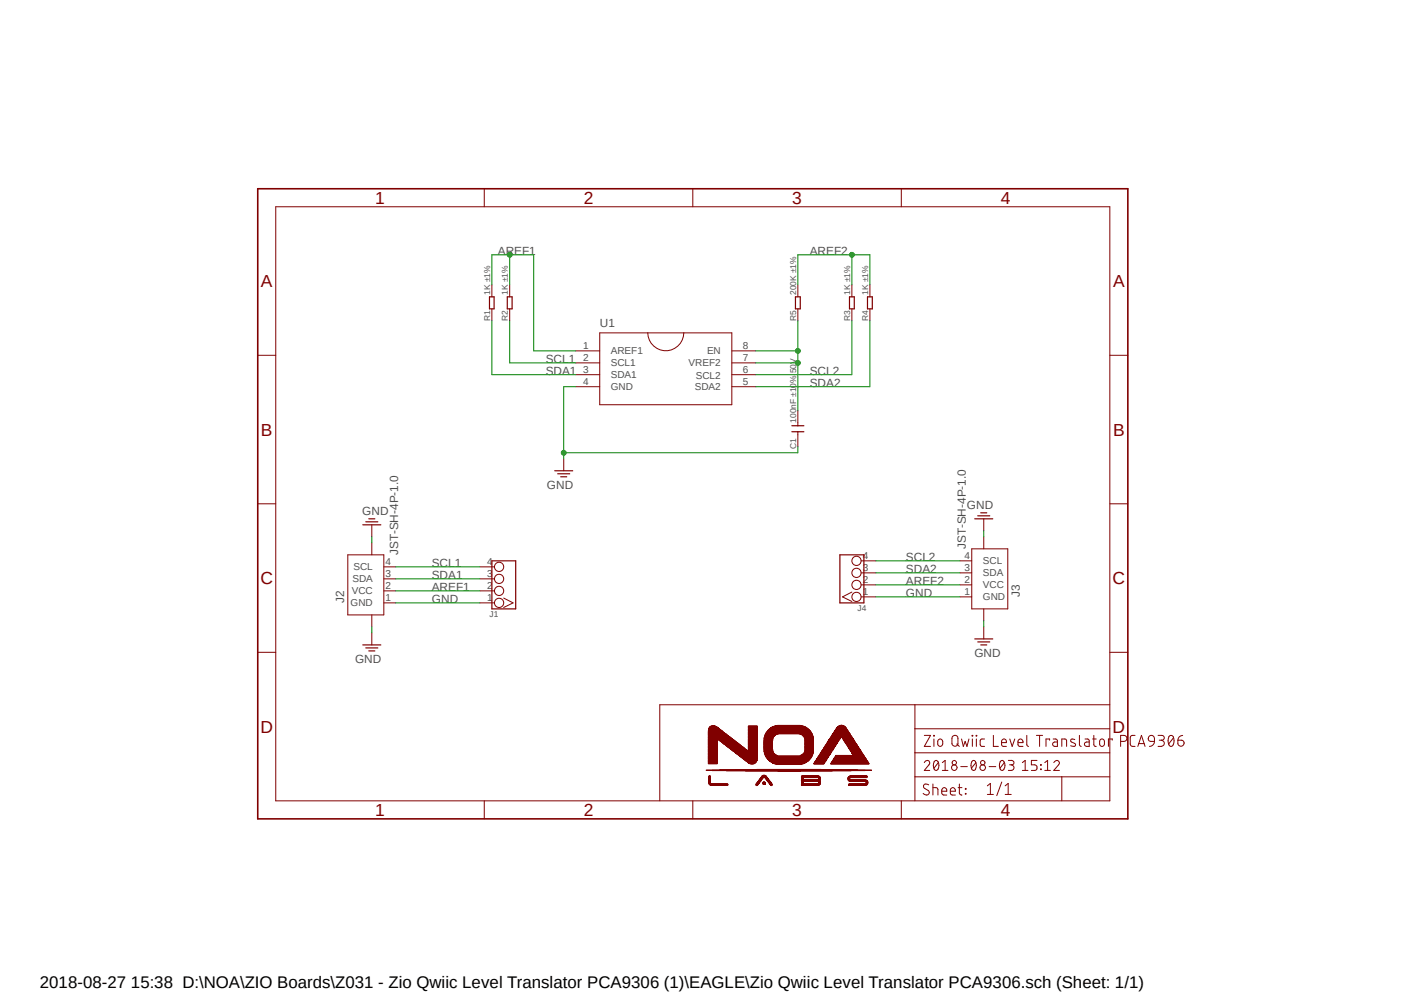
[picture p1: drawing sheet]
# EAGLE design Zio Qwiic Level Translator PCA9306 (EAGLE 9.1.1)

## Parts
C1  100nF ±10% 50V  C-0603  [C0603]
J1  HEADER-4P-60/35MIL  [4P-65/35MIL]
J2  JST-SH-4P-1.0  [JST-SH-4P]
J3  JST-SH-4P-1.0  [JST-SH-4P]
J4  HEADER-4P-60/35MIL  [4P-65/35MIL]
R1  1K ±1%  R-0603  [R0603]
R2  1K ±1%  R-0603  [R0603]
R3  1K ±1%  R-0603  [R0603]
R4  1K ±1%  R-0603  [R0603]
R5  200K ±1%  R-0603  [R0603]
U1  PCA9306DC  [VSSOP-8]

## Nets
AREF1: J1.2 J2.2(VCC) R1.2 R2.2 U1.1(AREF1)
AREF2: J3.2(VCC) J4.2 R3.2 R4.2 R5.2
GND: C1.1 J1.1 J2.1(GND) J2.NC1 J2.NC2 J3.1(GND) J3.NC1 J3.NC2 J4.1 U1.4(GND)
N$4: C1.2 R5.1 U1.7(VREF2) U1.8(EN)
SCL1: J1.4 J2.4(SCL) R2.1 U1.2(SCL1)
SCL2: J3.4(SCL) J4.4 R3.1 U1.6(SCL2)
SDA1: J1.3 J2.3(SDA) R1.1 U1.3(SDA1)
SDA2: J3.3(SDA) J4.3 R4.1 U1.5(SDA2)
